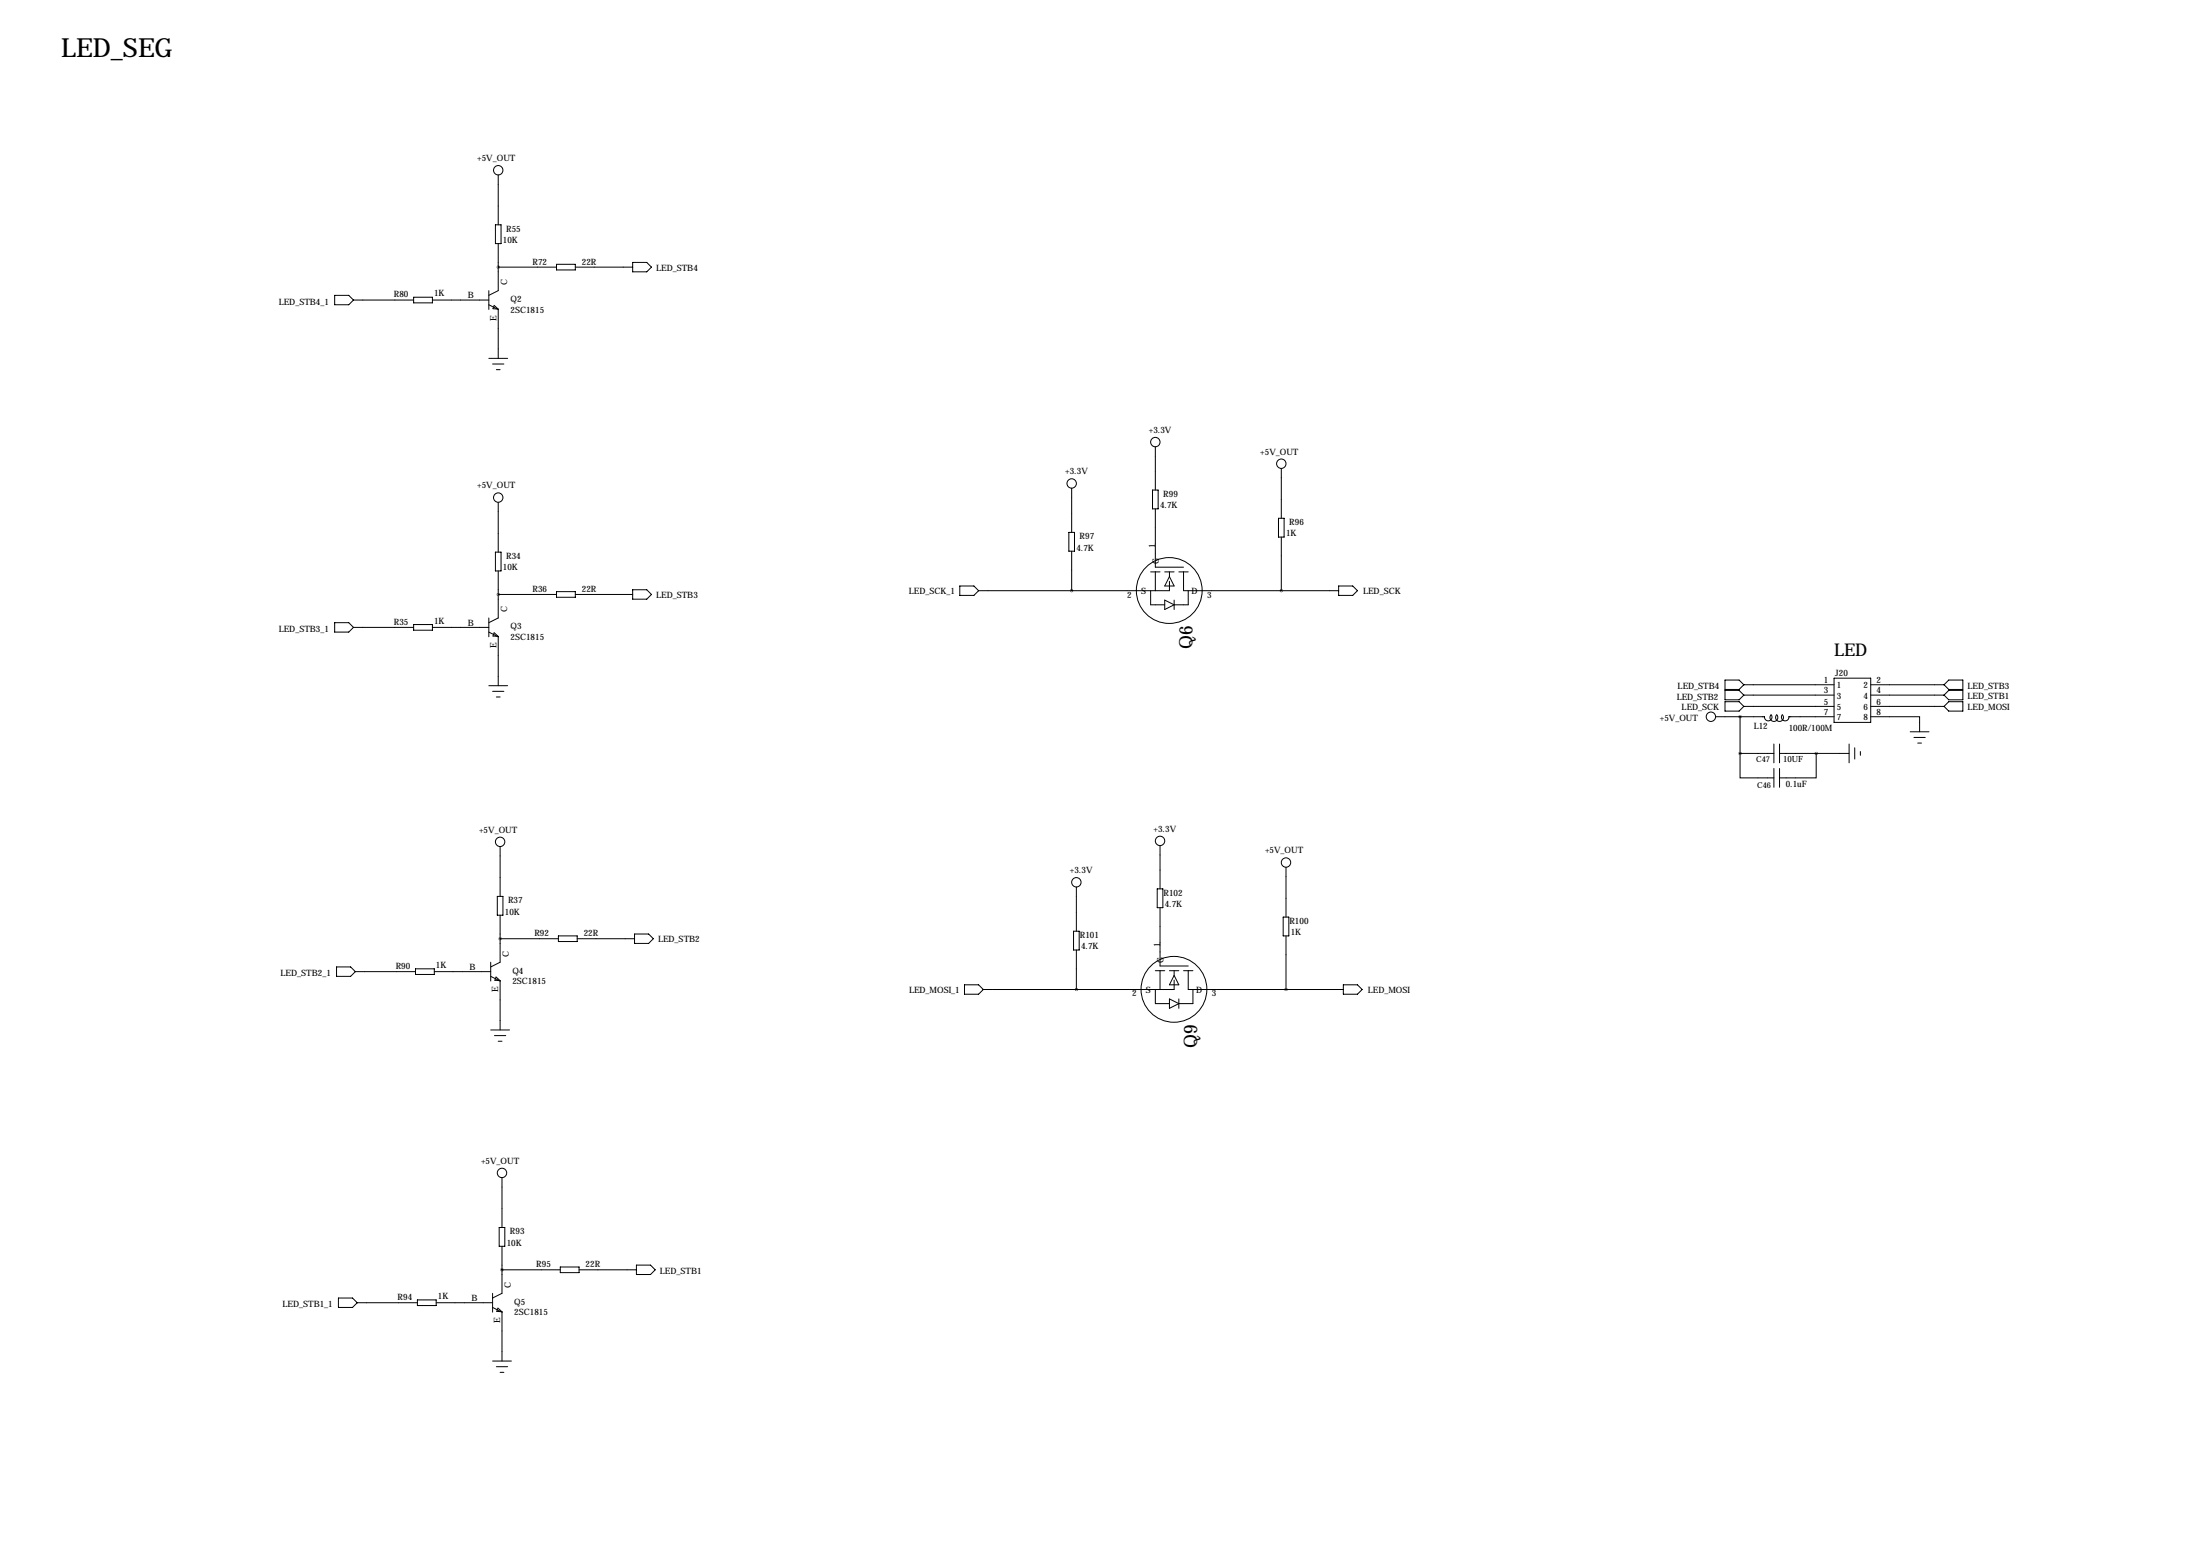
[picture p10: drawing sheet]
<svg xmlns="http://www.w3.org/2000/svg" width="594mm" height="419mm" viewBox="0 0 594 419" stroke-linecap="round" stroke-linejoin="round" font-family="sans-serif">
<g fill="none" stroke="#000" stroke-width=".27">
<path d="M134.6 47.2v13.5M90.4 79.8h3.8l1.3 1.2-1.3 1.3h-3.8zM132.1 78.5v5.1M133.9 60.7h1.5v5.1h-1.5zM134.6 65.8v12.7l-2.5 1.3M134.6 72.1h15.8M150.4 71.4h5v1.5h-5zM155.4 72.1h15.5M170.9 70.9h3.9l1.2 1.2-1.2 1.3h-3.9zM95.5 81h16.3M111.8 80.3h5v1.5h-5zM116.8 81h15.3"/>
<path d="M132.1 82.3l2.5 1.3v13.2M132.1 96.8h5.1M133.1 98.3h3M133.5 82.4l1.2 1.2M133.5 82.6l-.3 .8 1.4 .1M134.1 99.8h1M134.6 135.6v13.5M289.6 131.8v12M311.4 132.3h1.5v5.1h-1.5zM312.2 120.6v11.7M312.2 137.4v15.8h7.6M345.4 140h1.6v5h-1.6z"/>
<path d="M346.2 126.5v13.5M133.9 149.1h1.5v5.1h-1.5zM134.6 154.2v12.7l-2.5 1.2M150.4 159.8h5v1.5h-5zM170.9 159.3h3.9l1.2 1.2-1.2 1.3h-3.9zM259.3 158.2h3.8l1.3 1.3-1.3 1.3h-3.8zM288.8 143.8h1.5v5h-1.5zM289.6 148.8v10.7M310.9 154.4h2.5M310.9 159.5v3.8h3.8M312.2 154.4v5.1M314.7 154.4h2.5"/>
<path d="M316 157v2.5h-51.6M316 154.4v1.3M316 155.7l1.2 2.5h-2.5zM318.5 154.4h2.6M319.8 154.4v5.1h41.9M321.1 159.5v3.8h-3.9M346.2 145v14.5M361.7 158.2h3.8l1.3 1.3-1.3 1.3h-3.8zM90.4 168.1h3.8l1.3 1.3-1.3 1.3h-3.8zM95.5 169.4h16.3M111.8 168.7h5v1.5h-5zM116.8 169.4h15.3"/>
<path d="M132.1 166.9v5.1M132.1 170.7l2.5 1.3v13.2M133.5 170.8l1.2 1.2M133.5 170.9l-.3 .9 1.4 .1M134.6 160.5h15.8M155.4 160.5h15.5M314.7 162.1l2.5 1.2-2.5 1.3zM317.2 162.1v2.5M132.1 185.2h5.1M133.1 186.7h3M134.1 188.2h1M466.1 189.5h3.8l1.3 1.3-1.3 1.2h-3.8z"/>
<path d="M466.1 183.6h3.8l1.3 1.3-1.3 1.3h-3.8zM466.1 186.4h3.8l1.3 1.3-1.3 1.3h-3.8zM470.2 193.5v10M471.2 184.9h24.4M471.2 187.7h24.4M471.2 190.8h24.4M478.5 193a1.06 1.06 0 0 0 0 1.5 1.06 1.06 0 0 0 1.5 0 1.06 1.06 0 0 0 0-1.5 1.07 1.07 0 0 0 .1 1.5 1.07 1.07 0 0 0 1.5 0 1.07 1.07 0 0 0 0-1.5M478.6 193a1.02 1.02 0 0 1-.5 1.6 1.02 1.02 0 0 1-1.3-1.1h-13.3M481.5 193a1.02 1.02 0 0 0 .6 1.6 1.02 1.02 0 0 0 1.3-1.1h12.2M495.6 183.1h9.9v12h-9.9zM505.5 193.5h13.2v4.1M505.5 184.9h19.8"/>
<path d="M505.5 187.7h19.8M505.5 190.8h19.8M516.1 197.6h5.1M517.1 199.1h3.1M525.3 190.8l1.2-1.3h3.9v2.5h-3.9zM525.3 187.7l1.2-1.3h3.9v2.6h-3.9zM525.3 184.9l1.2-1.3h3.9v2.6h-3.9zM470.2 203.5v6.6h9.1M470.2 203.5h9.1M479.3 200.9v5.1M479.3 207.5v5.1M480.8 200.9v5.1"/>
<path d="M480.8 207.5v5.1M480.8 203.5h18.8M490.7 203.5v6.6h-9.9M499.6 200.9v5.1M501.1 201.9v3.1M502.7 202.9v1.1M518.2 200.7h1M135.1 228.6v13.5M290.8 239.5v12M313.4 228.3v11.7M347.5 234.2v13.4M132.6 259.8v5.1"/>
<path d="M134.4 242.1h1.5v5h-1.5zM135.1 247.1v12.7l-2.5 1.3M135.1 253.5h15.8M150.9 252.7h5.1v1.6h-5.1zM156 253.5h15.4M171.4 252.2h3.9l1.2 1.3-1.2 1.3h-3.9zM290.1 251.5h1.5v5h-1.5zM290.8 256.5v10.7M312.7 240h1.5v5.1h-1.5zM313.4 245.1v15.8h7.7M346.7 247.6h1.5v5.1h-1.5zM347.5 252.7v14.5"/>
<path d="M90.9 261.1h3.8l1.3 1.3-1.3 1.3h-3.8zM96 262.4h16.3M112.3 261.6h5v1.5h-5zM117.3 262.4h15.3M132.6 263.7l2.5 1.2v13.2M132.6 278.1h5.1M133.6 279.7h3.1M134 263.8l1.2 1.1M134 263.9l-.3 .8 1.4 .1M260.6 265.9h3.8l1.3 1.3-1.3 1.3h-3.8zM312.2 267.2v3.8h3.8M312.2 262.1h2.5"/>
<path d="M313.4 262.1v5.1M316 269.7l2.5 1.3-2.5 1.3zM316 262.1h2.5M317.2 262.1v1.3M317.2 264.7v2.5h-51.5M317.2 263.4l1.3 2.5h-2.5zM318.5 269.7v2.6M319.8 262.1h2.5M321.1 262.1v5.1h41.9M322.3 267.2v3.8h-3.8M363 265.9h3.8l1.2 1.3-1.2 1.3h-3.8zM134.6 281.2h1"/>
<path d="M135.6 318v13.5M134.9 331.5h1.5v5h-1.5zM135.6 336.5v12.7l-2.5 1.3M91.4 350.5h3.8l1.3 1.3-1.3 1.3h-3.8zM96.5 351.8h16.3M112.8 351h5.1v1.6h-5.1zM117.9 351.8h15.2M133.1 349.2v5.1M133.1 353.1l2.5 1.2v13.2M134.5 353.2l1.2 1.1M134.5 353.3l-.3 .8 1.4 .1M135.6 342.9h15.8"/>
<path d="M151.4 342.1h5.1v1.6h-5.1zM156.5 342.9h15.5M172 341.6h3.8l1.2 1.3-1.2 1.3h-3.8zM133.1 367.5h5.1M134.1 369.1h3.1M135.1 370.6h1"/>
<circle cx="134.6" cy="46" r="1.27"/>
<circle cx="312.2" cy="119.4" r="1.27"/>
<circle cx="134.6" cy="134.4" r="1.27"/>
<circle cx="289.6" cy="130.6" r="1.27"/>
<circle cx="346.2" cy="125.2" r="1.27"/>
<circle cx="315.9" cy="159.5" r="8.9"/>
<circle cx="462.3" cy="193.5" r="1.27"/>
<circle cx="135.1" cy="227.3" r="1.27"/>
<circle cx="290.8" cy="238.3" r="1.27"/>
<circle cx="313.4" cy="227.1" r="1.27"/>
<circle cx="347.5" cy="232.9" r="1.27"/>
<circle cx="317.2" cy="267.2" r="8.9"/>
<circle cx="135.6" cy="316.7" r="1.27"/>
</g>
<path d="M135.1 253.5a.05 .05 0 0 0 .1 0 .05 .05 0 0 0-.1 0zM135.6 342.9a.05 .05 0 0 0 .1 0 .05 .05 0 0 0-.1 0zM289.5 159.5a.05 .05 0 0 0 .1 0 .05 .05 0 0 0-.1 0zM290.8 267.2a.05 .05 0 0 0 .1 0 .05 .05 0 0 0-.1 0zM347.4 267.2a.05 .05 0 0 0 .1 0 .05 .05 0 0 0-.1 0zM490.7 203.5a.05 .05 0 0 0 .1 0 .05 .05 0 0 0-.1 0zM470.1 203.5a.05 .05 0 0 0 .1 0 .05 .05 0 0 0-.1 0zM470.1 193.5a.05 .05 0 0 0 .1 0 .05 .05 0 0 0-.1 0z" fill="#000" stroke="#000" stroke-width=".76"/>
<text font-size="7.1" x="16.5" y="15.5">LED_SEG</text>
<g font-size="5">
<text x="322.2" y="175.2" transform="rotate(-90 322.2 175.2)">Q6</text>
<text x="323.5" y="282.9" transform="rotate(-90 323.5 282.9)">Q9</text>
</g>
<text font-size="4.7" x="495.6" y="177">LED</text>
<g font-size="2.4">
<text x="128.9" y="43.5">+5V_OUT</text>
<text x="135.9" y="65.6">10K</text>
<text x="136.8" y="62.6">R55</text>
<text x="143.9" y="71.5">R72</text>
<text x="157.2" y="71.5">22R</text>
<text x="137" y="77" transform="rotate(-90 137 77)">C</text>
<text x="177.3" y="73.2">LED_STB4</text>
<text x="75.3" y="82.3">LED_STB4_1</text>
<text x="106.4" y="80.3">R80</text>
<text x="117.3" y="80">1K</text>
<text x="126.4" y="80.5">B</text>
<text x="138" y="81.5">Q2</text>
<text x="134.1" y="86.6" transform="rotate(-90 134.1 86.6)">E</text>
<text x="137.9" y="84.4">2SC1815</text>
<text x="310.4" y="116.9">+3.3V</text>
<text x="340.5" y="122.8">+5V_OUT</text>
<text x="128.9" y="131.9">+5V_OUT</text>
<text x="287.8" y="128.1">+3.3V</text>
<text x="313.4" y="137.2">4.7K</text>
<text x="314.3" y="134.2">R99</text>
<text x="348.4" y="141.8">R96</text>
<text x="290.8" y="148.7">4.7K</text>
<text x="291.7" y="145.6">R97</text>
<text x="312.2" y="148.1" transform="rotate(-90 312.2 148.1)">1</text>
<text x="347.5" y="144.9">1K</text>
<text x="135.9" y="154">10K</text>
<text x="136.8" y="151">R34</text>
<text x="313.1" y="152.3" transform="rotate(-90 313.1 152.3)">G</text>
<text x="143.9" y="159.9">R36</text>
<text x="157.2" y="159.9">22R</text>
<text x="177.3" y="161.5">LED_STB3</text>
<text x="245.6" y="160.5">LED_SCK_1</text>
<text x="304.6" y="161.4">2</text>
<text x="308.4" y="160.4">S</text>
<text x="322" y="160.4">D</text>
<text x="326.1" y="161.4">3</text>
<text x="368.3" y="160.5">LED_SCK</text>
<text x="137" y="165.4" transform="rotate(-90 137 165.4)">C</text>
<text x="75.3" y="170.7">LED_STB3_1</text>
<text x="106.4" y="168.7">R35</text>
<text x="117.3" y="168.4">1K</text>
<text x="126.4" y="168.9">B</text>
<text x="137.9" y="172.8">2SC1815</text>
<text x="138" y="169.9">Q3</text>
<text x="134.1" y="175" transform="rotate(-90 134.1 175)">E</text>
<text x="492.8" y="184.4">1</text>
<text x="495.9" y="182.6">J20</text>
<text x="496.3" y="185.8">1</text>
<text x="503.5" y="185.8">2</text>
<text x="507" y="184.4">2</text>
<text x="531.6" y="185.9">LED_STB3</text>
<text x="453" y="189">LED_STB2</text>
<text x="453.3" y="186.2">LED_STB4</text>
<text x="454.4" y="191.8">LED_SCK</text>
<text x="492.8" y="187.2">3</text>
<text x="492.8" y="190.2">5</text>
<text x="496.3" y="188.6">3</text>
<text x="496.3" y="191.7">5</text>
<text x="503.5" y="188.6">4</text>
<text x="503.5" y="191.7">6</text>
<text x="507" y="187.2">4</text>
<text x="507" y="190.2">6</text>
<text x="531.6" y="191.8">LED_MOSI</text>
<text x="531.6" y="188.7">LED_STB1</text>
<text x="448.5" y="194.8">+5V_OUT</text>
<text x="473.8" y="196.9">L12</text>
<text x="483.3" y="197.4">100R/100M</text>
<text x="492.8" y="193">7</text>
<text x="496.3" y="194.5">7</text>
<text x="503.5" y="194.5">8</text>
<text x="507" y="193">8</text>
<text x="482.5" y="212.6">0.1uF</text>
<text x="129.5" y="224.9">+5V_OUT</text>
<text x="311.7" y="224.6">+3.3V</text>
<text x="341.8" y="230.5">+5V_OUT</text>
<text x="289.1" y="235.8">+3.3V</text>
<text x="137.3" y="243.9">R37</text>
<text x="314.4" y="241.9">R102</text>
<text x="314.7" y="244.9">4.7K</text>
<text x="136.4" y="247">10K</text>
<text x="348.4" y="249.5">R100</text>
<text x="144.4" y="252.8">R92</text>
<text x="157.7" y="252.8">22R</text>
<text x="177.8" y="254.5">LED_STB2</text>
<text x="291.8" y="253.3">R101</text>
<text x="292.1" y="256.4">4.7K</text>
<text x="313.4" y="255.8" transform="rotate(-90 313.4 255.8)">1</text>
<text x="348.7" y="252.6">1K</text>
<text x="75.8" y="263.7">LED_STB2_1</text>
<text x="106.9" y="261.6">R90</text>
<text x="117.8" y="261.4">1K</text>
<text x="126.9" y="261.9">B</text>
<text x="137.5" y="258.3" transform="rotate(-90 137.5 258.3)">C</text>
<text x="138.5" y="262.9">Q4</text>
<text x="314.4" y="259.9" transform="rotate(-90 314.4 259.9)">G</text>
<text x="134.6" y="267.9" transform="rotate(-90 134.6 267.9)">E</text>
<text x="138.4" y="265.8">2SC1815</text>
<text x="245.6" y="268.2">LED_MOSI_1</text>
<text x="305.9" y="269.1">2</text>
<text x="309.6" y="268.1">S</text>
<text x="323.2" y="268.1">D</text>
<text x="327.4" y="269.1">3</text>
<text x="369.6" y="268.2">LED_MOSI</text>
<text x="130" y="314.3">+5V_OUT</text>
<text x="137.8" y="333.3">R93</text>
<text x="136.9" y="336.4">10K</text>
<text x="138" y="347.7" transform="rotate(-90 138 347.7)">C</text>
<text x="144.9" y="342.2">R95</text>
<text x="158.2" y="342.2">22R</text>
<text x="178.3" y="343.9">LED_STB1</text>
<text x="76.3" y="353.1">LED_STB1_1</text>
<text x="107.4" y="351">R94</text>
<text x="118.3" y="350.8">1K</text>
<text x="127.4" y="351.3">B</text>
<text x="139" y="352.3">Q5</text>
<text x="135.1" y="357.3" transform="rotate(-90 135.1 357.3)">E</text>
<text x="139" y="355.2">2SC1815</text>
</g>
<text font-size="2.3" x="481.8" y="205.7">10UF</text>
<g font-size="2.2">
<text x="474.5" y="205.7">C47</text>
<text x="474.8" y="212.8">C46</text>
</g>
</svg>
